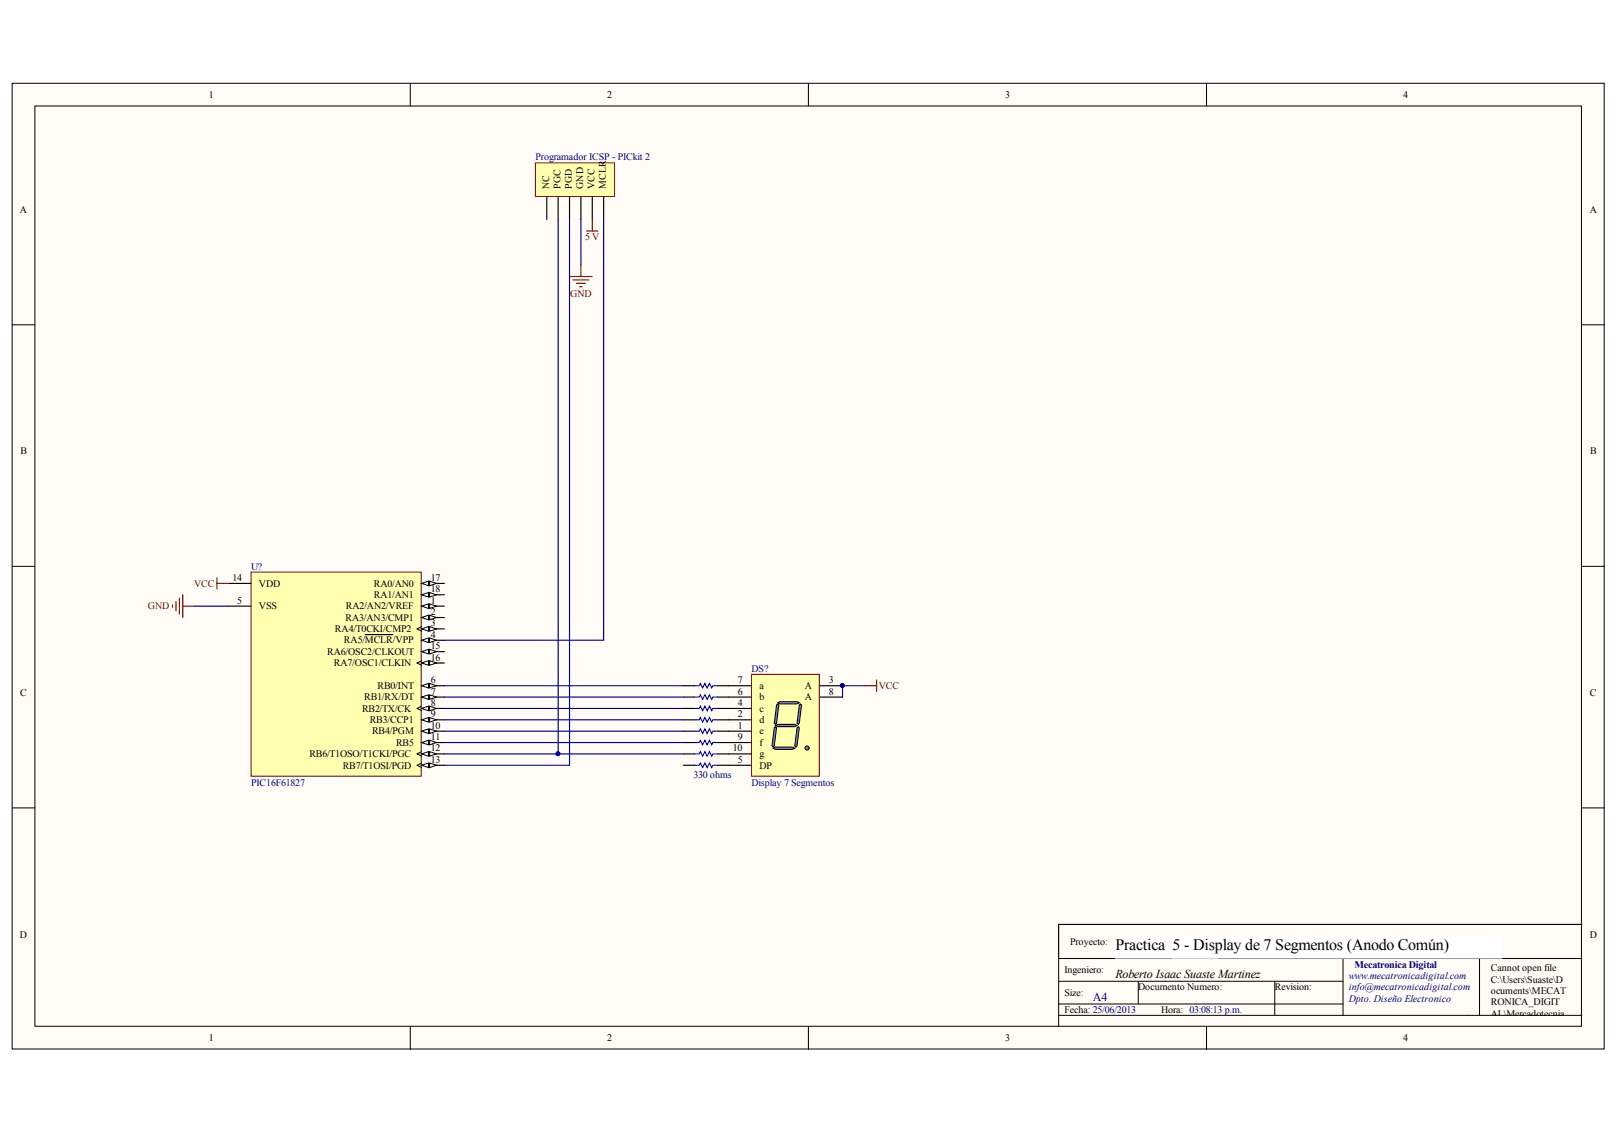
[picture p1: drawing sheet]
<svg xmlns="http://www.w3.org/2000/svg" width="291mm" height="204mm" viewBox="0 0 291 204" stroke-linecap="round" stroke-linejoin="round" font-family="sans-serif">
<g fill="#fffcf8" stroke="#000" stroke-width=".18">
<path d="M2.2 15h286v173.5h-286z"/>
<path d="M6.3 19h277.8v165.4h-277.8z"/>
</g>
<g fill="none" stroke="#000" stroke-width=".18">
<path d="M73.7 15v4M145.2 15v4M216.8 15v4M2.2 58.4h4.1M284.2 58.4h4.1M2.2 101.7h4.1M284.2 101.7h4.1M2.2 145.1h4.1M284.2 145.1h4.1M190.2 176.3h51.1M204.5 176.3v4.1M229 176.3v6.1"/>
<path d="M241.3 172.2v10.2M265.8 172.2h-75.6v12.3M284.2 172.2h-18.4v10.2M73.7 184.5v4M145.2 184.5v4M190.2 182.4h94M190.2 180.4h51.1M216.8 184.5v4"/>
</g>
<path d="M284.2 166.1h-94v6.1" fill="none" stroke="#000" stroke-width=".2"/>
<g fill="#fff" stroke="#fff" stroke-width=".18">
<path d="M200.4 168.1h18.3v4h-18.3z"/>
<path d="M210.6 168.1h59.2v4h-59.2z"/>
</g>
<path d="M45.1 102.8h30.6v36.6h-30.6z" fill="#ffffb0" stroke="#800000" stroke-width=".18"/>
<path d="M75.8 108.9h4" fill="none" stroke="#000" stroke-width=".2"/>
<g fill="#fffcf8" stroke="#000" stroke-width=".18">
<path d="M75.8 108.9l1.2-.4v.8z"/>
<path d="M77.2 108.5l1.2 .4-1.2 .4z"/>
</g>
<path d="M75.8 110.9h4" fill="none" stroke="#000" stroke-width=".2"/>
<g fill="#fffcf8" stroke="#000" stroke-width=".18">
<path d="M75.8 110.9l1.2-.4v.8z"/>
<path d="M77.2 110.5l1.2 .4-1.2 .4z"/>
</g>
<path d="M75.8 113h4" fill="none" stroke="#000" stroke-width=".2"/>
<path d="M75.8 112.6l-.9 .4 .9 .4" fill="none" stroke="#000" stroke-width=".18"/>
<g fill="#fffcf8" stroke="#000" stroke-width=".18">
<path d="M75.8 113l1.2-.4v.8z"/>
<path d="M77.2 112.6l1.2 .4-1.2 .4z"/>
</g>
<path d="M75.8 115h4" fill="none" stroke="#000" stroke-width=".2"/>
<g fill="#fffcf8" stroke="#000" stroke-width=".18">
<path d="M75.8 115l1.2-.4v.8z"/>
<path d="M77.2 114.6l1.2 .4-1.2 .4z"/>
</g>
<path d="M41 108.9h4.1M65.6 114h5M75.8 123.2h4" fill="none" stroke="#000" stroke-width=".2"/>
<g fill="#fffcf8" stroke="#000" stroke-width=".18">
<path d="M75.8 123.2l1.2-.4v.8z"/>
<path d="M77.2 122.8l1.2 .4-1.2 .4z"/>
</g>
<path d="M75.8 125.2h4" fill="none" stroke="#000" stroke-width=".2"/>
<g fill="#fffcf8" stroke="#000" stroke-width=".18">
<path d="M75.8 125.2l1.2-.4v.8z"/>
<path d="M77.2 124.8l1.2 .4-1.2 .4z"/>
</g>
<path d="M75.8 127.3h4" fill="none" stroke="#000" stroke-width=".2"/>
<path d="M75.8 126.9l-.9 .4 .9 .4" fill="none" stroke="#000" stroke-width=".18"/>
<g fill="#fffcf8" stroke="#000" stroke-width=".18">
<path d="M75.8 127.3l1.2-.4v.8z"/>
<path d="M77.2 126.9l1.2 .4-1.2 .4z"/>
</g>
<path d="M75.8 129.3h4" fill="none" stroke="#000" stroke-width=".2"/>
<g fill="#fffcf8" stroke="#000" stroke-width=".18">
<path d="M75.8 129.3l1.2-.4v.8z"/>
<path d="M77.2 128.9l1.2 .4-1.2 .4z"/>
</g>
<path d="M75.8 131.4h4" fill="none" stroke="#000" stroke-width=".2"/>
<g fill="#fffcf8" stroke="#000" stroke-width=".18">
<path d="M75.8 131.4l1.2-.4v.8z"/>
<path d="M77.2 131l1.2 .4-1.2 .4z"/>
</g>
<path d="M75.8 133.4h4" fill="none" stroke="#000" stroke-width=".2"/>
<g fill="#fffcf8" stroke="#000" stroke-width=".18">
<path d="M75.8 133.4l1.2-.4v.8z"/>
<path d="M77.2 133l1.2 .4-1.2 .4z"/>
</g>
<path d="M75.8 135.4h4" fill="none" stroke="#000" stroke-width=".2"/>
<path d="M75.8 135l-.9 .4 .9 .5" fill="none" stroke="#000" stroke-width=".18"/>
<g fill="#fffcf8" stroke="#000" stroke-width=".18">
<path d="M75.8 135.4l1.2-.4v.9z"/>
<path d="M77.2 135l1.2 .4-1.2 .5z"/>
</g>
<path d="M75.8 137.5h4" fill="none" stroke="#000" stroke-width=".2"/>
<path d="M75.8 137.1l-.9 .4 .9 .4" fill="none" stroke="#000" stroke-width=".18"/>
<g fill="#fffcf8" stroke="#000" stroke-width=".18">
<path d="M75.8 137.5l1.2-.4v.8z"/>
<path d="M77.2 137.1l1.2 .4-1.2 .4z"/>
</g>
<path d="M41 104.8h4.1M75.8 117.1h4" fill="none" stroke="#000" stroke-width=".2"/>
<g fill="#fffcf8" stroke="#000" stroke-width=".18">
<path d="M75.8 117.1l1.2-.4v.8z"/>
<path d="M77.2 116.7l1.2 .4-1.2 .4z"/>
</g>
<path d="M75.8 119.1h4" fill="none" stroke="#000" stroke-width=".2"/>
<path d="M75.8 118.7l-.9 .4 .9 .4" fill="none" stroke="#000" stroke-width=".18"/>
<g fill="#fffcf8" stroke="#000" stroke-width=".18">
<path d="M75.8 119.1l1.2-.4v.8z"/>
<path d="M77.2 118.7l1.2 .4-1.2 .4z"/>
</g>
<path d="M75.8 104.8h4" fill="none" stroke="#000" stroke-width=".2"/>
<g fill="#fffcf8" stroke="#000" stroke-width=".18">
<path d="M75.8 104.8l1.2-.4v.8z"/>
<path d="M77.2 104.4l1.2 .4-1.2 .4z"/>
</g>
<path d="M75.8 106.9h4" fill="none" stroke="#000" stroke-width=".2"/>
<g fill="#fffcf8" stroke="#000" stroke-width=".18">
<path d="M75.8 106.9l1.2-.5v.9z"/>
<path d="M77.2 106.4l1.2 .5-1.2 .4z"/>
</g>
<path d="M96.2 29.3h14.2v6h-14.2z" fill="#ffffb0" stroke="#800000" stroke-width=".18"/>
<path d="M98.2 35.4v4.1M100.3 35.4v4.1M102.3 35.4v4.1M104.4 35.4v4.1M106.4 35.4v4.1M108.4 35.4v4.1" fill="none" stroke="#000" stroke-width=".2"/>
<path d="M102.3 39.5v98h-22.5M104.4 39.5v8.1M108.4 39.5v75.5h-28.6M34.9 108.9h6.1" fill="none" stroke="#000080" stroke-width=".2"/>
<g fill="none" stroke="#800000" stroke-width=".2">
<path d="M106.4 39.5v2M102.3 49.7h4.1M102.9 50.3h2.9M103.5 50.9h1.7M104.2 51.5h.4M104.4 47.6v2.1M105.4 41.5h2M31 108.7v.4M31.6 108.1v1.6M32.2 107.5v2.8M32.8 106.9v4M32.8 108.9h2.1"/>
<path d="M39 103.8v2M39 104.8h2"/>
</g>
<path d="M135 121.1h12.2v18.3h-12.2z" fill="#ffffb0" stroke="#800000" stroke-width=".18"/>
<path d="M130.9 133.4h4.1M130.9 135.4h4.1M130.9 131.4h4.1M130.9 129.3h4.1M130.9 123.2h4.1M130.9 127.3h4.1M130.9 137.5h4.1M130.9 125.2h4.1M147.3 123.2h4.1" fill="none" stroke="#000" stroke-width=".2"/>
<g fill="#56a9c7" stroke="#000" stroke-width=".18">
<path d="M138.9 134.4l.4-.2h3.1l.4 .2-.4 .2h-3.1z" fill-rule="evenodd"/>
<path d="M139.3 130.3l.4-.2h3.1l.4 .2-.4 .2h-3.1z" fill-rule="evenodd"/>
<path d="M139.7 126.3l.4-.2h3.1l.4 .2-.4 .2h-3.1z" fill-rule="evenodd"/>
<path d="M143.6 126.7l.2-.2 .2 .2-.4 3.2-.2 .2-.2-.2z" fill-rule="evenodd"/>
<path d="M139.5 126.7l.2-.2 .2 .2-.4 3.2-.2 .2-.2-.2z" fill-rule="evenodd"/>
<path d="M139.1 130.7l.2-.2 .2 .2-.4 3.3-.2 .2-.2-.2z" fill-rule="evenodd"/>
<path d="M143.2 130.7l.2-.2 .2 .2-.4 3.3-.2 .2-.2-.2z" fill-rule="evenodd"/>
</g>
<path d="M147.3 125.2h4.1" fill="none" stroke="#000" stroke-width=".2"/>
<circle cx="145" cy="134.4" r=".37" fill="#56a9c7" stroke="#000" stroke-width=".18"/>
<path d="M155.5 123.2h2M157.5 122.2v2" fill="none" stroke="#800000" stroke-width=".2"/>
<path d="M100.3 39.5v95.9M79.8 123.2h43M79.8 125.2h43M79.8 127.3h43M79.8 129.3h43M79.8 131.4h43M79.8 133.4h43M79.8 135.4h43M155.5 123.2h-4.1v2" fill="none" stroke="#000080" stroke-width=".2"/>
<g fill="none" stroke="#000" stroke-width=".2">
<path d="M122.8 123.2h2M122.8 125.2h2M122.8 127.3h2M122.8 129.3h2M122.8 131.4h2M122.8 133.4h2M122.8 135.4h2M122.8 137.5h2M128.9 123.2h2M128.9 125.2h2M128.9 127.3h2M128.9 129.3h2"/>
<path d="M128.9 131.4h2M128.9 133.4h2M128.9 135.4h2M128.9 137.5h2"/>
</g>
<path d="M124.8 123.2h.8l.2-.4 .4 .8 .4-.8 .4 .8 .5-.8 .4 .8 .2-.4h.8M124.8 125.2h.8l.2-.4 .4 .8 .4-.8 .4 .8 .5-.8 .4 .8 .2-.4h.8M124.8 127.3h.8l.2-.4 .4 .8 .4-.8 .4 .8 .5-.8 .4 .8 .2-.4h.8M124.8 129.3h.8l.2-.4 .4 .8 .4-.8 .4 .8 .5-.8 .4 .8 .2-.4h.8M124.8 131.4h.8l.2-.4 .4 .8 .4-.8 .4 .8 .5-.8 .4 .8 .2-.4h.8M124.8 133.4h.8l.2-.4 .4 .8 .4-.8 .4 .8 .5-.8 .4 .8 .2-.4h.8M124.8 135.4h.8l.2-.4 .4 .9 .4-.9 .4 .9 .5-.9 .4 .9 .2-.5h.8M124.8 137.5h.8l.2-.4 .4 .8 .4-.8 .4 .8 .5-.8 .4 .8 .2-.4h.8" fill="none" stroke="#00f" stroke-width=".2"/>
<g fill="#000080" stroke="#000080" stroke-width=".18">
<circle cx="100.2" cy="135.4" r=".37"/>
<circle cx="151.3" cy="123.2" r=".37"/>
</g>
<text font-size="2.9" x="200.4" y="170.7">Practica 5 - Display de 7 Segmentos (Anodo Común)</text>
<text font-size="2.2" fill="#000080" x="196.3" y="179.8">A4</text>
<text font-size="2.2" x="200.4" y="175.8">Roberto Isaac Suaste Martinez</text>
<g font-size="1.8">
<text x="37.5" y="17.6">1</text>
<text x="109.1" y="17.6">2</text>
<text x="180.6" y="17.6">3</text>
<text x="252.1" y="17.6">4</text>
<text x="98.6" y="34" transform="rotate(-90 98.6 34)">NC</text>
<text x="100.7" y="34" transform="rotate(-90 100.7 34)">PGC</text>
<text x="102.7" y="34" transform="rotate(-90 102.7 34)">PGD</text>
<text x="104.8" y="34" transform="rotate(-90 104.8 34)">GND</text>
<text x="106.8" y="34" transform="rotate(-90 106.8 34)">VCC</text>
<text x="108.9" y="34" transform="rotate(-90 108.9 34)">MCLR</text>
<text x="3.6" y="38.2">A</text>
<text x="285.6" y="38.2">A</text>
<text x="3.7" y="81.6">B</text>
<text x="285.7" y="81.6">B</text>
<text x="41.8" y="104.4">14</text>
<text x="46.5" y="105.4">VDD</text>
<text x="67.1" y="105.4">RA0/AN0</text>
<text x="67.1" y="107.4">RA1/AN1</text>
<text x="77.4" y="104.4">17</text>
<text x="77.4" y="106.4">18</text>
<text x="42.6" y="108.5">5</text>
<text x="46.5" y="109.5">VSS</text>
<text x="60.2" y="113.6">RA4/T0CKI/CMP2</text>
<text x="62.1" y="111.5">RA3/AN3/CMP1</text>
<text x="62.1" y="109.5">RA2/AN2/VREF</text>
<text x="77.4" y="108.5">1</text>
<text x="77.4" y="110.5">2</text>
<text x="77.4" y="112.5">3</text>
<text x="58.8" y="117.6">RA6/OSC2/CLKOUT</text>
<text x="60" y="119.7">RA7/OSC1/CLKIN</text>
<text x="61.8" y="115.6">RA5/MCLR/VPP</text>
<text x="77.4" y="114.6">4</text>
<text x="77.4" y="116.6">15</text>
<text x="77.4" y="118.7">16</text>
<text x="3.6" y="125">C</text>
<text x="65.5" y="125.8">RB1/RX/DT</text>
<text x="67.8" y="123.8">RB0/INT</text>
<text x="77.4" y="122.8">6</text>
<text x="77.4" y="124.8">7</text>
<text x="132.5" y="124.8">6</text>
<text x="132.5" y="122.8">7</text>
<text x="136.4" y="125.8">b</text>
<text x="136.4" y="123.8">a</text>
<text x="144.6" y="123.8">A</text>
<text x="144.6" y="125.8">A</text>
<text x="148.9" y="122.8">3</text>
<text x="148.9" y="124.8">8</text>
<text x="285.6" y="125">C</text>
<text x="65" y="127.9">RB2/TX/CK</text>
<text x="66.4" y="129.9">RB3/CCP1</text>
<text x="66.9" y="131.9">RB4/PGM</text>
<text x="77.4" y="126.8">8</text>
<text x="77.4" y="128.9">9</text>
<text x="77.4" y="130.9">10</text>
<text x="132.5" y="130.9">1</text>
<text x="132.5" y="128.9">2</text>
<text x="132.5" y="126.8">4</text>
<text x="136.4" y="131.9">e</text>
<text x="136.4" y="129.9">d</text>
<text x="136.4" y="127.9">c</text>
<text x="55.6" y="136">RB6/T1OSO/T1CKI/PGC</text>
<text x="71.2" y="134">RB5</text>
<text x="77.4" y="133">11</text>
<text x="77.4" y="135">12</text>
<text x="77.4" y="137">13</text>
<text x="131.7" y="135">10</text>
<text x="132.5" y="133">9</text>
<text x="132.5" y="137">5</text>
<text x="136.4" y="134">f</text>
<text x="136.4" y="136">g</text>
<text x="61.6" y="138.1">RB7/T1OSI/PGD</text>
<text x="136.4" y="138.1">DP</text>
<text x="3.6" y="168.4">D</text>
<text x="192.2" y="169.7">Proyecto:</text>
<text x="285.6" y="168.4">D</text>
<text x="191.2" y="174.8">Ingeniero:</text>
<text x="191.2" y="178.9">Size:</text>
<text x="204.5" y="177.9">Documento Numero:</text>
<text x="229" y="177.9">Revision:</text>
<text x="267.8" y="174.5">Cannot open file</text>
<text x="267.8" y="176.5">C:\Users\Suaste\D</text>
<text x="267.8" y="178.6">ocuments\MECAT</text>
<text x="191.2" y="182">Fecha: 25/06/2013</text>
<text x="208.6" y="182">Hora: 03:08:13 p.m.</text>
<text x="267.8" y="180.6">RONICA_DIGIT</text>
<text x="267.8" y="182.6">AL\Mercadotecnia</text>
<text x="267.8" y="184.7">\Firma</text>
<text x="37.5" y="187.1">1</text>
<text x="109.1" y="187.1">2</text>
<text x="180.6" y="187.1">3</text>
<text x="252.1" y="187.1">4</text>
<text x="267.8" y="188.8">zontal.jpg</text>
</g>
<g font-size="1.8" fill="#000080">
<text x="96.2" y="28.8">Programador ICSP - PICkit 2</text>
<text x="45.1" y="102.3">U?</text>
<text x="135" y="120.7">DS?</text>
<text x="45.1" y="141.1">PIC16F61827</text>
<text x="124.6" y="139.7">330 ohms</text>
<text x="135" y="141.1">Display 7 Segmentos</text>
<text x="243.3" y="173.8">Mecatronica Digital</text>
<text x="242.3" y="175.8">www.mecatronicadigital.com</text>
<text x="242.3" y="177.9">info@mecatronicadigital.com</text>
<text x="242.3" y="179.9">Dpto. Diseño Electronico</text>
</g>
<g font-size="1.8" fill="#800000">
<text x="105.1" y="43.1">5 V</text>
<text x="102.5" y="53.3">GND</text>
<text x="34.9" y="105.4">VCC</text>
<text x="26.6" y="109.5">GND</text>
<text x="157.9" y="123.8">VCC</text>
</g>
</svg>
